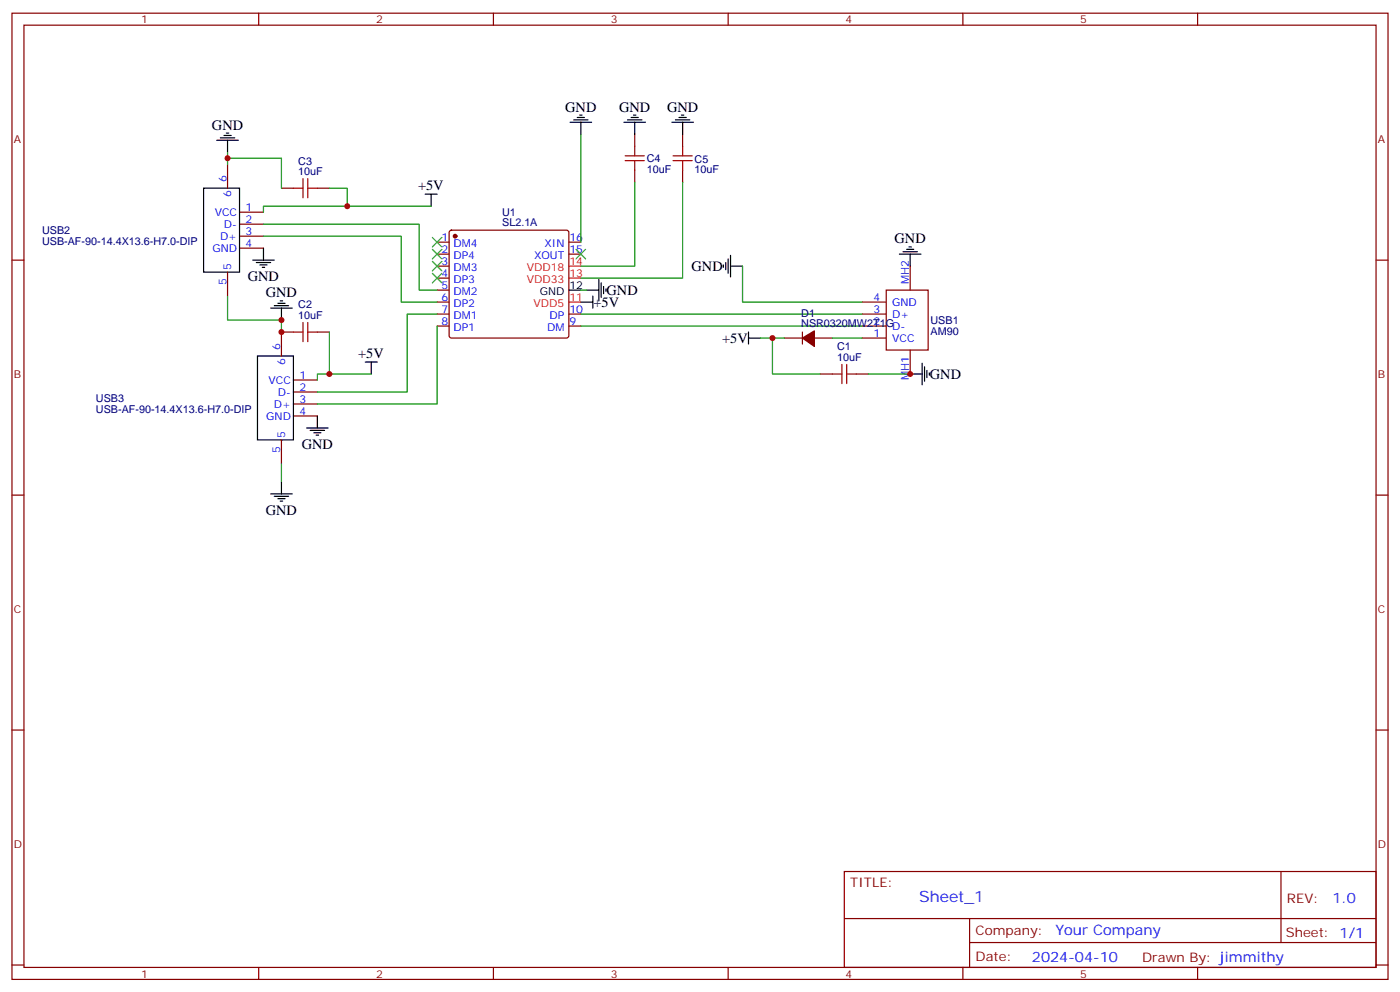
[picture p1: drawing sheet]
<svg xmlns="http://www.w3.org/2000/svg" width="412mm" height="292mm" viewBox="0 0 412 292" stroke-linecap="round" stroke-linejoin="round" font-family="sans-serif">
<g fill="none" stroke="#870000" stroke-width=".35">
<path d="M3.5 3.9h405.4v284.3h-405.4zM7.1 7.4h398.2v277.3h-398.2zM76.2 3.9v3.5M145.3 3.9v3.5M214.5 3.9v3.5M283.6 3.9v3.5M352.8 3.9v3.5M187 39.5v3.5M201.1 39.5v3.5M67 48.3v7.1M82.9 55.4h3.5M93.5 55.4h3.5"/>
<path d="M187 50.1v3.5M201.1 50.1v3.5M3.5 76.6h3.6M70.6 62.4h7M70.6 66h7M70.6 69.5h7M70.6 73h7M128.8 71.3h3.5M128.8 74.8h3.5M128.8 78.3h3.5M132.5 67.9l.5-.2h33.9l.5 .2 .2 .5v30.4l-.3 .5-.4 .2h-33.9l-.5-.3-.2-.4v-30.4zM167.6 71.3h3.5"/>
<path d="M167.6 74.8h3.5M268.1 78.3v7.1M405.3 76.6h3.6M67 80.1v7M86.4 97.7h-3.5v7.1M93.5 97.7h3.5M128.8 88.9h3.5M128.8 92.4h3.5M128.8 96h3.5M128.8 81.8h3.5M128.8 85.4h3.5M167.6 92.4h3.5"/>
<path d="M167.6 96h3.5M231.1 99.5h5.3M236.4 97.7v3.5M239.9 99.5h5.3M254 88.9h7.1M254 92.4h7.1M254 96h7.1M254 99.5h7.1M261.1 85.4h12.3v17.6h-12.3zM86.4 111.8h7.1M86.4 115.4h7.1M86.4 118.9h7.1"/>
<path d="M241.7 110.1h3.5M252.2 110.1h3.6M268.1 103v7.1M82.9 129.5v7M86.4 122.4h7.1M3.5 145.7h3.6M405.3 145.7h3.6M3.5 214.8h3.6M405.3 214.8h3.6M248.7 256.5h156.6v28.2h-156.6zM377.3 256.5v20.9M248.7 270.3h156.5"/>
<path d="M285.6 277.4h119.6M285.6 270.3v14.1M3.5 284h3.6M76.2 284.7v3.5M145.3 284.7v3.5M214.5 284.7v3.5M283.6 284.7v3.5M352.8 284.7v3.5M405.3 284h3.6"/>
</g>
<g fill="none" stroke="#000" stroke-width=".35">
<path d="M66 39.9h2.1M66.7 39.2h.7M167.9 36h6.4M169 35.3h4.2M170 34.6h2.2M170.7 33.9h.7M171.1 36v3.5M183.8 36h6.3M184.9 35.3h4.2M185.9 34.6h2.1M186.6 33.9h.7M187 36v3.5"/>
<path d="M197.9 36h6.4M199 35.3h4.2M200 34.6h2.1M200.7 33.9h.7M201.1 36v3.5M60 55.4h10.6v24.7h-10.6zM63.9 41.3h6.3M64.9 40.6h4.2M67 41.3v3.5M125.2 57.2h3.6M127 57.2v3.5M74.4 76.6h6.4"/>
<path d="M75.5 77.3h4.2M76.6 78h2.1M77.3 78.7h.7M77.6 73v3.6M213.1 78v.7M213.8 77.3v2.1M214.5 76.2v4.2M215.2 78.3h3.5M215.2 75.1v6.4M264.9 74.8h6.4M266 74.1h4.2M267.1 73.4h2.1"/>
<path d="M267.8 72.7h.7M268.1 74.8v3.5M79.7 90.7h6.4M80.8 90h4.2M81.8 89.3h2.2M82.5 88.5h.8M82.9 90.7v3.5M167.6 85.4h3.5M171.1 88.9h3.5M172.9 85.4h3.5M174.6 87.1v3.6M176.4 82.2v6.3"/>
<path d="M177.1 83.3v4.2M177.8 84.3v2.1M178.5 85v.7M220.5 99.5h3.5M220.5 97.7v3.5M75.8 104.8h10.6v24.7h-10.6zM107.6 106.5h3.5M109.4 106.5v3.6M268.1 110.1h3.5M271.6 106.9v6.3M272.3 107.9v4.3M273 109v2.1"/>
<path d="M273.8 109.7v.7M90.3 125.9h6.4M91.4 126.6h4.2M92.4 127.4h2.1M93.1 128.1h.7M93.5 122.4v3.5M79.7 145.3h6.4M80.8 146h4.2M81.8 146.8h2.2M82.5 147.5h.8M82.9 141.8v3.5"/>
</g>
<g fill="#870000" stroke="#870000" stroke-width=".35">
<path d="M236.4 99.5l3.5-2.1v4.6z"/>
<circle cx="134.1" cy="69.5" r=".53"/>
</g>
<path d="M167.6 78.3h3.5M167.6 88.9h3.5M167.6 81.8h3.5" fill="none" stroke="#f00" stroke-width=".35"/>
<g fill="none" stroke="#008700" stroke-width=".35">
<path d="M171.1 39.5v31.8M67 46.6h15.9v8.8M67 44.8v3.5M97 55.4h5.3v5.3M187 53.6v24.7h-15.9M201.1 53.6v28.2h-30M77.6 66h45.9v19.4h5.3M77.6 69.5h40.6v19.4h10.6M127 60.7h-49.4v1.7M218.7 78.3v10.6h35.3M67 87.1v7.1h15.9v3.5M97 97.7v12.4"/>
<path d="M128.8 92.4h-8.9v23h-26.4M128.8 96v22.9h-35.3M171.1 92.4h82.9M171.1 96h82.9M171.1 85.4h1.8M224 99.5h7.1M227.5 99.5v10.6h14.2M245.2 99.5h8.8M109.4 110.1h-15.9v1.7M255.8 110.1h12.3M82.9 136.5v5.3"/>
</g>
<g fill="none" stroke="#a10000" stroke-width=".35">
<path d="M86.4 55.4h2.9M89.3 52.6v5.6M90.7 52.6v5.6M90.7 55.4h2.8M184.1 47.3h5.7M184.1 45.9h5.7M187 43v2.9M187 47.3v2.8M198.3 47.3h5.6M198.3 45.9h5.6M201.1 43v2.9M201.1 47.3v2.8"/>
<path d="M86.4 97.7h2.9M89.3 94.9v5.6M90.7 97.7h2.8M90.7 94.9v5.6M245.2 110.1h2.8M248 107.2v5.7M249.4 110.1h2.8M249.4 107.2v5.7"/>
</g>
<path d="M127.4 69.8l2.8 2.9M127.4 73.4l2.8 2.8M127.4 76.9l2.8 2.8M130.2 69.8l-2.8 2.9M130.2 73.4l-2.8 2.8M130.2 76.9l-2.8 2.8M169.7 73.4l2.8 2.8M172.5 73.4l-2.8 2.8M127.4 80.4l2.8 2.9M130.2 80.4l-2.8 2.9" fill="none" stroke="#3c3" stroke-width=".35"/>
<g fill="#c00">
<circle cx="82.9" cy="94.2" r=".88"/>
<circle cx="227.5" cy="99.5" r=".88"/>
<circle cx="268.1" cy="110.1" r=".88"/>
<circle cx="82.9" cy="97.7" r=".88"/>
<circle cx="97" cy="110.1" r=".88"/>
<circle cx="67" cy="46.6" r=".88"/>
<circle cx="102.3" cy="60.7" r=".88"/>
</g>
<text font-size="4.6" fill="#00f" x="270.8" y="265.5">Sheet_1</text>
<g font-size="4.2">
<text x="166.5" y="32.8">GND</text>
<text x="182.4" y="32.8">GND</text>
<text x="196.5" y="32.8">GND</text>
<text x="62.4" y="38.1">GND</text>
<text x="123.1" y="56">+5V</text>
<text x="263.5" y="71.5">GND</text>
<text x="73" y="82.7">GND</text>
<text x="203.7" y="79.8">GND</text>
<text x="78.3" y="87.5">GND</text>
<text x="178.7" y="86.9">GND</text>
<text x="174.8" y="90.4">+5V</text>
<text x="212.7" y="101">+5V</text>
<text x="105.5" y="105.4">+5V</text>
<text x="273.9" y="111.5">GND</text>
<text x="88.9" y="132.1">GND</text>
<text x="78.3" y="151.4">GND</text>
</g>
<g font-size="4.2" fill="#00f">
<text x="392.5" y="265.7">1.0</text>
<text x="310.9" y="275.3">Your Company</text>
<text x="304" y="283.1">2024-04-10</text>
</g>
<g font-size="3.9" fill="#800">
<text x="250.5" y="261.1">TITLE:</text>
<text x="379.1" y="265.7">REV:</text>
<text x="287.4" y="275.3">Company:</text>
<text x="378.7" y="275.9">Sheet: 1/1</text>
<text x="287.4" y="282.9">Date:</text>
<text x="336.4" y="283">Drawn By: jimmithy</text>
</g>
<g font-size="3.2" fill="#800">
<text x="41.6" y="6.9">1</text>
<text x="110.8" y="6.9">2</text>
<text x="179.9" y="6.9">3</text>
<text x="249.1" y="6.9">4</text>
<text x="318.2" y="6.9">5</text>
<text x="4.1" y="42">A</text>
<text x="405.9" y="42">A</text>
<text x="4.1" y="111.1">B</text>
<text x="405.9" y="111.1">B</text>
<text x="4.1" y="180.3">C</text>
<text x="405.9" y="180.3">C</text>
<text x="4.1" y="249.4">D</text>
<text x="405.9" y="249.4">D</text>
<text x="41.6" y="287.7">1</text>
<text x="110.8" y="287.7">2</text>
<text x="179.9" y="287.7">3</text>
<text x="249.1" y="287.7">4</text>
<text x="318.2" y="287.7">5</text>
</g>
<g font-size="3.2" fill="#000080">
<text x="190.5" y="47.8">C4</text>
<text x="204.6" y="47.8">C5</text>
<text x="87.9" y="51.5">10uF</text>
<text x="87.9" y="48.4">C3</text>
<text x="190.5" y="50.8">10uF</text>
<text x="204.6" y="50.9">10uF</text>
<text x="147.9" y="63.4">U1</text>
<text x="12.4" y="68.9">USB2</text>
<text x="147.9" y="66.6">SL2.1A</text>
<text x="12.4" y="72">USB-AF-90-14.4X13.6-H7.0-DIP</text>
<text x="87.9" y="93.8">10uF</text>
<text x="87.9" y="90.8">C2</text>
<text x="236" y="93.2">D1</text>
<text x="274.1" y="95.3">USB1</text>
<text x="236" y="96.3">NSR0320MW2T1GD-</text>
<text x="274.1" y="98.5">AM90</text>
<text x="246.6" y="106.2">10uF</text>
<text x="246.6" y="103.1">C1</text>
<text x="28.3" y="118.3">USB3</text>
<text x="28.3" y="121.4">USB-AF-90-14.4X13.6-H7.0-DIP</text>
</g>
<g font-size="3.2" fill="#00f">
<text x="66.7" y="53.6" transform="rotate(-90 66.7 53.6)">6</text>
<text x="68.1" y="58.1" transform="rotate(-90 68.1 58.1)">6</text>
<text x="63.2" y="63.5">VCC</text>
<text x="72.3" y="62.1">1</text>
<text x="72.3" y="65.6">2</text>
<text x="64.8" y="70.6">D+</text>
<text x="66" y="67">D-</text>
<text x="72.3" y="69.1">3</text>
<text x="130.1" y="70.9">1</text>
<text x="167.7" y="70.9">16</text>
<text x="62.6" y="74.1">GND</text>
<text x="72.3" y="72.7">4</text>
<text x="130.1" y="74.4">2</text>
<text x="130.1" y="78">3</text>
<text x="133.6" y="72.7">DM4</text>
<text x="133.6" y="76.2">DP4</text>
<text x="157.3" y="76.2">XOUT</text>
<text x="160.4" y="72.7">XIN</text>
<text x="167.7" y="74.4">15</text>
<text x="66.7" y="83.9" transform="rotate(-90 66.7 83.9)">5</text>
<text x="68.1" y="79.4" transform="rotate(-90 68.1 79.4)">5</text>
<text x="130.1" y="81.5">4</text>
<text x="133.6" y="79.7">DM3</text>
<text x="133.6" y="83.3">DP3</text>
<text x="267.8" y="83.6" transform="rotate(-90 267.8 83.6)">MH2</text>
<text x="130.1" y="85">5</text>
<text x="130.1" y="88.5">6</text>
<text x="133.6" y="86.8">DM2</text>
<text x="257.3" y="88.5">4</text>
<text x="262.8" y="90">GND</text>
<text x="130.1" y="92.1">7</text>
<text x="130.1" y="95.6">8</text>
<text x="133.6" y="90.3">DP2</text>
<text x="133.6" y="93.8">DM1</text>
<text x="161.9" y="93.8">DP</text>
<text x="167.7" y="95.6">9</text>
<text x="167.7" y="92.1">10</text>
<text x="257.3" y="92.1">3</text>
<text x="257.3" y="95.6">2</text>
<text x="262.8" y="93.5">D+</text>
<text x="133.6" y="97.4">DP1</text>
<text x="161.1" y="97.4">DM</text>
<text x="257.3" y="99.1">1</text>
<text x="262.8" y="100.5">VCC</text>
<text x="82.5" y="103" transform="rotate(-90 82.5 103)">6</text>
<text x="84" y="107.5" transform="rotate(-90 84 107.5)">6</text>
<text x="79.1" y="112.9">VCC</text>
<text x="88.2" y="111.5">1</text>
<text x="267.8" y="111.8" transform="rotate(-90 267.8 111.8)">MH1</text>
<text x="80.7" y="119.9">D+</text>
<text x="81.8" y="116.4">D-</text>
<text x="88.2" y="115">2</text>
<text x="88.2" y="118.5">3</text>
<text x="78.4" y="123.5">GND</text>
<text x="88.2" y="122.1">4</text>
<text x="84" y="128.8" transform="rotate(-90 84 128.8)">5</text>
<text x="82.5" y="133.2" transform="rotate(-90 82.5 133.2)">5</text>
</g>
<g font-size="3.2" fill="#f00">
<text x="167.7" y="78">14</text>
<text x="155.2" y="83.3">VDD33</text>
<text x="155.2" y="79.7">VDD18</text>
<text x="167.7" y="81.5">13</text>
<text x="167.7" y="88.5">11</text>
<text x="157.2" y="90.3">VDD5</text>
</g>
<g font-size="3.2">
<text x="159" y="86.8">GND</text>
<text x="167.7" y="85">12</text>
</g>
</svg>
